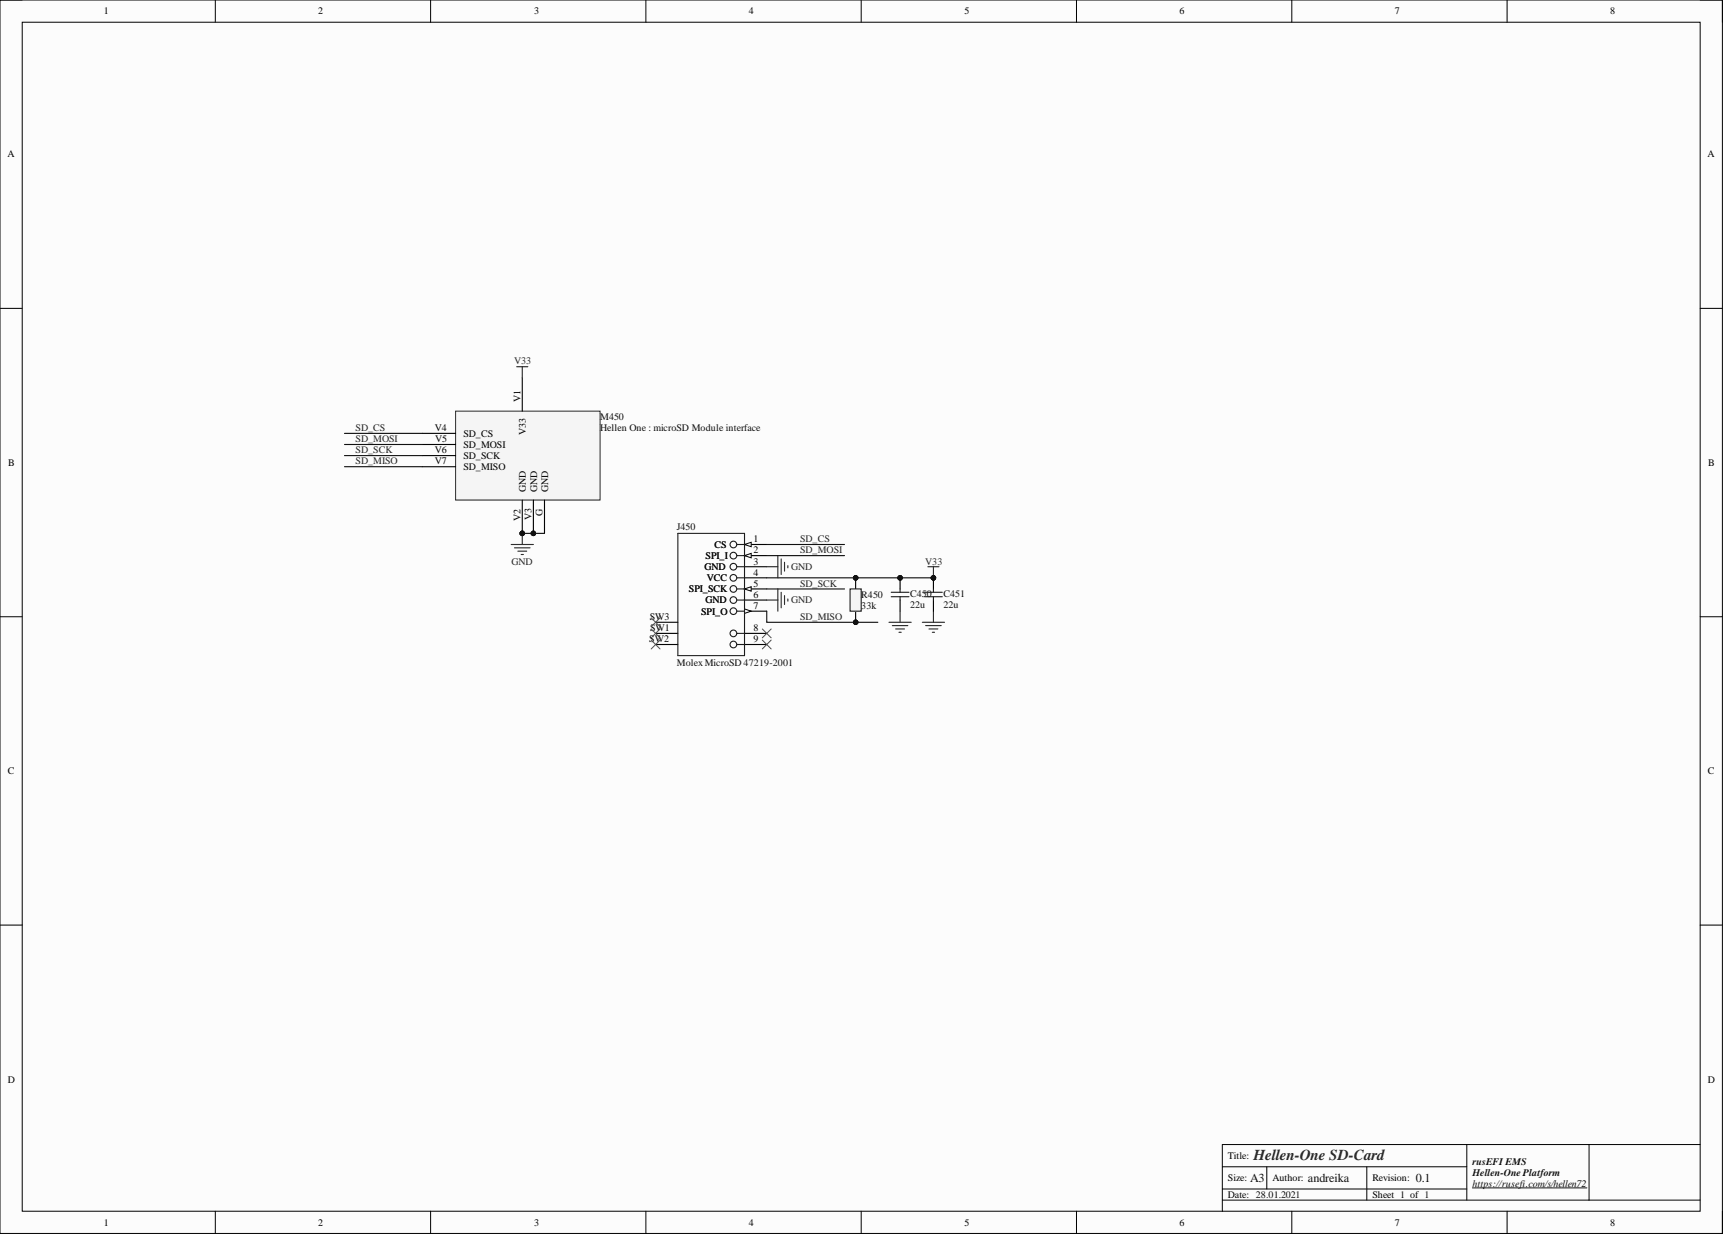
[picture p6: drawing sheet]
<svg xmlns="http://www.w3.org/2000/svg" width="393mm" height="282mm" viewBox="0 0 393 282" stroke-linecap="round" stroke-linejoin="round" font-family="sans-serif">
<path d="M0 0h393v281.5h-393z" fill-rule="evenodd" fill="#fcfcfc"/>
<path d="M0 0h393v281.5h-393z" fill="none" stroke="#000" stroke-width=".23"/>
<path d="M5.1 5.1h382.8v271.3h-382.8z" fill-rule="evenodd" fill="#fcfcfc"/>
<g fill="none" stroke="#000" stroke-width=".23">
<path d="M0 0h5.1M5.1 5.1h382.8v271.3h-382.8zM49.1 0v5.1M98.2 0v5.1M147.4 0v5.1M196.5 0v5.1M245.6 0v5.1M294.7 0v5.1M343.9 0v5.1M387.9 0h5.1v5.1M0 70.4h5.1M387.9 70.4h5.1"/>
<path d="M0 140.8h5.1M387.9 140.8h5.1M0 211.1h5.1M387.9 211.1h5.1M49.1 276.4v5.1M98.2 276.4v5.1M147.4 276.4v5.1M196.5 276.4v5.1M245.6 276.4v5.1M278.9 266.3h55.8M278.9 273.9h109M278.9 271.4h55.8"/>
<path d="M289 266.3v5.1M294.7 276.4v5.1M311.8 266.3v7.6M334.7 261.2v12.7M343.9 276.4v5.1M362.6 261.2v12.7M387.9 261.2h-109v15.2M393 276.4v5.1"/>
</g>
<path d="M335.9 271.1h26.2" fill="none" stroke="#0e0e0e" stroke-width=".23"/>
<path d="M169.9 126.8h5M149.6 142h5.1M149.6 147.1h5.1M149.6 144.6h5.1" fill="none" stroke="#000" stroke-width=".25"/>
<path d="M169.9 126.8l1.5-.5v1z" fill="#fbfbfb"/>
<path d="M169.9 126.8l1.5-.5v1z" fill="none" stroke="#000" stroke-width=".23"/>
<path d="M169.9 129.3h5M169.9 131.9h5M169.9 134.4h5" fill="none" stroke="#000" stroke-width=".25"/>
<path d="M169.9 134.4l1.5-.5v1z" fill="#fbfbfb"/>
<path d="M169.9 134.4l1.5-.5v1z" fill="none" stroke="#000" stroke-width=".23"/>
<path d="M169.9 137h5M169.9 139.5h5" fill="none" stroke="#000" stroke-width=".25"/>
<path d="M169.9 139l1.5 .5-1.5 .5z" fill="#fbfbfb"/>
<path d="M169.9 139l1.5 .5-1.5 .5z" fill="none" stroke="#000" stroke-width=".23"/>
<path d="M169.9 124.3h5M169.9 147.1h5" fill="none" stroke="#000" stroke-width=".25"/>
<path d="M169.9 124.3l1.5-.5v1z" fill="#fbfbfb"/>
<path d="M169.9 124.3l1.5-.5v1z" fill="none" stroke="#000" stroke-width=".23"/>
<g fill="none" stroke="#1c1c1c" stroke-width=".25">
<path d="M154.7 121.7h15.2v27.9h-15.2zM168.1 139.5h1.8M168.1 134.4h1.8M168.1 137h1.8M168.1 131.9h1.8M168.1 129.3h1.8M168.1 124.3h1.8M168.1 126.8h1.8M168.1 147.1h1.8M168.1 144.6h1.8"/>
<circle cx="167.3" cy="137" r=".76"/>
<circle cx="167.3" cy="131.9" r=".76"/>
<circle cx="167.3" cy="124.3" r=".76"/>
<circle cx="167.3" cy="129.3" r=".76"/>
<circle cx="167.3" cy="126.8" r=".76"/>
<circle cx="167.3" cy="134.4" r=".76"/>
<circle cx="167.3" cy="139.5" r=".76"/>
<circle cx="167.3" cy="144.6" r=".76"/>
<circle cx="167.3" cy="147.1" r=".76"/>
</g>
<path d="M169.9 144.6h5" fill="none" stroke="#000" stroke-width=".25"/>
<path d="M148.6 141l2 2M148.6 143.5l2 2.1M148.6 146.1l2 2M150.6 141l-2 2M150.6 143.5l-2 2.1M150.6 146.1l-2 2M173.9 146.1l2.1 2M173.9 143.5l2.1 2.1M176 146.1l-2.1 2M176 143.5l-2.1 2.1" fill="none" stroke="#4c4c4c" stroke-width=".23"/>
<path d="M174.9 129.3h2.6M174.9 137h2.6M177.5 126.8v5.1M177.5 134.4v5.1M178.2 127.6v3.5M178.2 135.2v3.5M179 128.3v2.1M179 135.9v2.1M179.8 129.1v.5M179.8 136.7v.5M211.7 129.3h2.5M213 129.3v2.6" fill="none" stroke="#262626" stroke-width=".25"/>
<circle cx="213" cy="131.9" r=".51" fill="#0e0e0e"/>
<circle cx="213" cy="131.9" r=".51" fill="none" stroke="#0e0e0e" stroke-width=".23"/>
<circle cx="195.2" cy="131.9" r=".51" fill="#0e0e0e"/>
<circle cx="195.2" cy="131.9" r=".51" fill="none" stroke="#0e0e0e" stroke-width=".23"/>
<circle cx="195.2" cy="142" r=".51" fill="#0e0e0e"/>
<circle cx="195.2" cy="142" r=".51" fill="none" stroke="#0e0e0e" stroke-width=".23"/>
<path d="M195.2 131.9v2.5" fill="none" stroke="#000" stroke-width=".25"/>
<circle cx="195.2" cy="131.9" r=".51" fill="#0e0e0e"/>
<circle cx="195.2" cy="131.9" r=".51" fill="none" stroke="#0e0e0e" stroke-width=".23"/>
<path d="M195.2 139.5v2.5" fill="none" stroke="#000" stroke-width=".25"/>
<circle cx="195.2" cy="142" r=".51" fill="#0e0e0e"/>
<circle cx="195.2" cy="142" r=".51" fill="none" stroke="#0e0e0e" stroke-width=".23"/>
<path d="M194 134.4h2.5v5.1h-2.5z" fill-rule="evenodd" fill="#f5f5f5"/>
<path d="M194 134.4h2.5v5.1h-2.5z" fill="none" stroke="#1c1c1c" stroke-width=".25"/>
<path d="M213 139.5v2.5M210.4 142h5.1M211.2 142.8h3.5M212 143.5h2M212.7 144.3h.5" fill="none" stroke="#262626" stroke-width=".25"/>
<circle cx="205.4" cy="131.9" r=".51" fill="#0e0e0e"/>
<circle cx="205.4" cy="131.9" r=".51" fill="none" stroke="#0e0e0e" stroke-width=".23"/>
<path d="M205.4 131.9v2.5" fill="none" stroke="#000" stroke-width=".25"/>
<circle cx="205.4" cy="131.9" r=".51" fill="#0e0e0e"/>
<circle cx="205.4" cy="131.9" r=".51" fill="none" stroke="#0e0e0e" stroke-width=".23"/>
<path d="M205.4 137v2.5" fill="none" stroke="#000" stroke-width=".25"/>
<path d="M203.3 136.2h4.1M203.3 135.2h4.1M205.4 134.4v.8M205.4 136.2v.8" fill="none" stroke="#1c1c1c" stroke-width=".25"/>
<path d="M205.4 139.5v2.5M202.8 142h5.1M203.6 142.8h3.5M204.3 143.5h2.1M205.1 144.3h.5" fill="none" stroke="#262626" stroke-width=".25"/>
<circle cx="213" cy="131.9" r=".51" fill="#0e0e0e"/>
<circle cx="213" cy="131.9" r=".51" fill="none" stroke="#0e0e0e" stroke-width=".23"/>
<path d="M213 131.9v2.5" fill="none" stroke="#000" stroke-width=".25"/>
<circle cx="213" cy="131.9" r=".51" fill="#0e0e0e"/>
<circle cx="213" cy="131.9" r=".51" fill="none" stroke="#0e0e0e" stroke-width=".23"/>
<path d="M213 137v2.5" fill="none" stroke="#000" stroke-width=".25"/>
<path d="M210.9 136.2h4.1M210.9 135.2h4.1M213 134.4v.8M213 136.2v.8" fill="none" stroke="#1c1c1c" stroke-width=".25"/>
<path d="M174.9 139.5v2.5h25.4" fill="none" stroke="#0e0e0e" stroke-width=".25"/>
<circle cx="195.2" cy="142" r=".51" fill="#0e0e0e"/>
<circle cx="195.2" cy="142" r=".51" fill="none" stroke="#0e0e0e" stroke-width=".23"/>
<path d="M174.9 131.9h38.1M174.9 134.4h17.8" fill="none" stroke="#0e0e0e" stroke-width=".25"/>
<circle cx="213" cy="131.9" r=".51" fill="#0e0e0e"/>
<circle cx="213" cy="131.9" r=".51" fill="none" stroke="#0e0e0e" stroke-width=".23"/>
<circle cx="205.4" cy="131.9" r=".51" fill="#0e0e0e"/>
<circle cx="205.4" cy="131.9" r=".51" fill="none" stroke="#0e0e0e" stroke-width=".23"/>
<circle cx="195.2" cy="131.9" r=".51" fill="#0e0e0e"/>
<circle cx="195.2" cy="131.9" r=".51" fill="none" stroke="#0e0e0e" stroke-width=".23"/>
<path d="M174.9 126.8h17.8M174.9 124.3h17.8" fill="none" stroke="#0e0e0e" stroke-width=".25"/>
<circle cx="119.2" cy="121.7" r=".51" fill="#0e0e0e"/>
<circle cx="119.2" cy="121.7" r=".51" fill="none" stroke="#0e0e0e" stroke-width=".23"/>
<circle cx="121.7" cy="121.7" r=".51" fill="#0e0e0e"/>
<circle cx="121.7" cy="121.7" r=".51" fill="none" stroke="#0e0e0e" stroke-width=".23"/>
<path d="M103.9 93.8h33v20.3h-33z" fill-rule="evenodd" fill="#f5f5f5"/>
<path d="M103.9 93.8h33v20.3h-33z" fill="none" stroke="#262626" stroke-width=".23"/>
<path d="M119.2 86.2v7.6M119.2 114.1v7.6" fill="none" stroke="#000" stroke-width=".25"/>
<circle cx="119.2" cy="121.7" r=".51" fill="#0e0e0e"/>
<circle cx="119.2" cy="121.7" r=".51" fill="none" stroke="#0e0e0e" stroke-width=".23"/>
<path d="M121.7 114.1v7.6" fill="none" stroke="#000" stroke-width=".25"/>
<circle cx="121.7" cy="121.7" r=".51" fill="#0e0e0e"/>
<circle cx="121.7" cy="121.7" r=".51" fill="none" stroke="#0e0e0e" stroke-width=".23"/>
<path d="M96.3 98.9h7.6M96.3 101.4h7.6M96.3 104h7.6M96.3 106.5h7.6M124.2 114.1v7.6" fill="none" stroke="#000" stroke-width=".25"/>
<path d="M116.6 124.3h5.1M117.4 125h3.5M118.1 125.8h2.1M118.9 126.6h.5M119.2 121.7v2.6" fill="none" stroke="#262626" stroke-width=".25"/>
<circle cx="119.2" cy="121.7" r=".51" fill="#0e0e0e"/>
<circle cx="119.2" cy="121.7" r=".51" fill="none" stroke="#0e0e0e" stroke-width=".23"/>
<path d="M78.6 98.9h17.7M78.6 101.4h17.7M78.6 106.5h17.7M78.6 104h17.7M119.2 121.7h5" fill="none" stroke="#0e0e0e" stroke-width=".25"/>
<path d="M117.9 83.7h2.5M119.2 83.7v2.5" fill="none" stroke="#262626" stroke-width=".25"/>
<circle cx="121.7" cy="121.7" r=".51" fill="#0e0e0e"/>
<circle cx="121.7" cy="121.7" r=".51" fill="none" stroke="#0e0e0e" stroke-width=".23"/>
<circle cx="119.2" cy="121.7" r=".51" fill="#0e0e0e"/>
<circle cx="119.2" cy="121.7" r=".51" fill="none" stroke="#0e0e0e" stroke-width=".23"/>
<text font-size="3.5" fill="#262626" x="286" y="264.7">Hellen-One SD-Card</text>
<g font-size="2.8" fill="#0e0e0e">
<text x="285.2" y="269.8">A3</text>
<text x="298.4" y="269.8">andreika</text>
<text x="323" y="269.8">0.1</text>
</g>
<g font-size="2.3">
<text x="23.7" y="3.3">1</text>
<text x="72.6" y="3.3">2</text>
<text x="121.9" y="3.3">3</text>
<text x="170.9" y="3.3">4</text>
<text x="220.1" y="3.3">5</text>
<text x="269.1" y="3.3">6</text>
<text x="318.3" y="3.3">7</text>
<text x="367.4" y="3.3">8</text>
<text x="1.7" y="35.9">A</text>
<text x="389.6" y="35.9">A</text>
<text x="118.7" y="91.8" transform="rotate(-90 118.7 91.8)">V1</text>
<text x="99.2" y="98.4">V4</text>
<text x="99.3" y="100.9">V5</text>
<text x="105.7" y="99.7">SD_CS</text>
<text x="120" y="99.3" transform="rotate(-90 120 99.3)">V33</text>
<text x="1.9" y="106.4">B</text>
<text x="99.2" y="103.5">V6</text>
<text x="99.2" y="106">V7</text>
<text x="105.7" y="102.2">SD_MOSI</text>
<text x="105.7" y="104.7">SD_SCK</text>
<text x="105.7" y="107.3">SD_MISO</text>
<text x="389.8" y="106.4">B</text>
<text x="120" y="112.4" transform="rotate(-90 120 112.4)">GND</text>
<text x="122.5" y="112.4" transform="rotate(-90 122.5 112.4)">GND</text>
<text x="125.1" y="112.4" transform="rotate(-90 125.1 112.4)">GND</text>
<text x="118.7" y="118.9" transform="rotate(-90 118.7 118.9)">V2</text>
<text x="121.3" y="118.8" transform="rotate(-90 121.3 118.8)">V3</text>
<text x="123.8" y="117.8" transform="rotate(-90 123.8 117.8)">G</text>
<text x="171.9" y="123.8">1</text>
<text x="171.9" y="126.3">2</text>
<text x="171.9" y="128.8">3</text>
<text x="171.9" y="131.4">4</text>
<text x="171.9" y="133.9">5</text>
<text x="171.9" y="136.4">6</text>
<text x="148.2" y="141.5">SW3</text>
<text x="171.9" y="139">7</text>
<text x="148.1" y="146.6">SW2</text>
<text x="148.3" y="144.1">SW1</text>
<text x="171.9" y="146.6">9</text>
<text x="171.9" y="144.1">8</text>
<text x="1.8" y="176.7">C</text>
<text x="389.7" y="176.7">C</text>
<text x="1.8" y="247.1">D</text>
<text x="389.7" y="247.1">D</text>
<text x="280.2" y="264.5">Title:</text>
<text x="280.2" y="269.6">Size:</text>
<text x="290.3" y="269.6">Author:</text>
<text x="313.1" y="269.6">Revision:</text>
<text x="280.2" y="273.4">Date: 28.01.2021</text>
<text x="313.1" y="273.4">Sheet 1 of 1</text>
<text x="23.7" y="279.7">1</text>
<text x="72.6" y="279.7">2</text>
<text x="121.9" y="279.7">3</text>
<text x="170.9" y="279.7">4</text>
<text x="220.1" y="279.7">5</text>
<text x="269.1" y="279.7">6</text>
<text x="318.3" y="279.7">7</text>
<text x="367.4" y="279.7">8</text>
</g>
<g font-size="2.3" fill="#262626">
<text x="117.3" y="83.2">V33</text>
<text x="81.1" y="98.4">SD_CS</text>
<text x="81.1" y="100.9">SD_MOSI</text>
<text x="81.1" y="103.5">SD_SCK</text>
<text x="81.1" y="106">SD_MISO</text>
<text x="182.5" y="123.8">SD_CS</text>
<text x="116.7" y="128.8">GND</text>
<text x="180.5" y="130.1">GND</text>
<text x="182.5" y="126.3">SD_MOSI</text>
<text x="211.1" y="128.8">V33</text>
<text x="180.5" y="137.7">GND</text>
<text x="182.5" y="133.9">SD_SCK</text>
<text x="182.5" y="141.5">SD_MISO</text>
</g>
<g font-size="2.3" fill="#0e0e0e">
<text x="136.9" y="95.9">M450</text>
<text x="136.9" y="98.4">Hellen One : microSD Module interface</text>
<text x="154.4" y="121">J450</text>
<text x="163" y="125">CS</text>
<text x="160.7" y="130.1">GND</text>
<text x="161" y="127.6">SPI_I</text>
<text x="157.2" y="135.2">SPI_SCK</text>
<text x="161" y="137.7">GND</text>
<text x="161.2" y="132.6">VCC</text>
<text x="196.5" y="136.4">R450</text>
<text x="207.6" y="136.2">C450</text>
<text x="215.3" y="136.2">C451</text>
<text x="160" y="140.3">SPI_O</text>
<text x="196.5" y="139">33k</text>
<text x="207.6" y="138.7">22u</text>
<text x="215.3" y="138.7">22u</text>
<text x="154.4" y="151.9">Molex MicroSD 47219-2001</text>
<text x="335.9" y="268.4">Hellen-One Platform</text>
<text x="335.9" y="265.9">rusEFI EMS</text>
<text x="335.9" y="270.9">https://rusefi.com/s/hellen72</text>
</g>
</svg>
